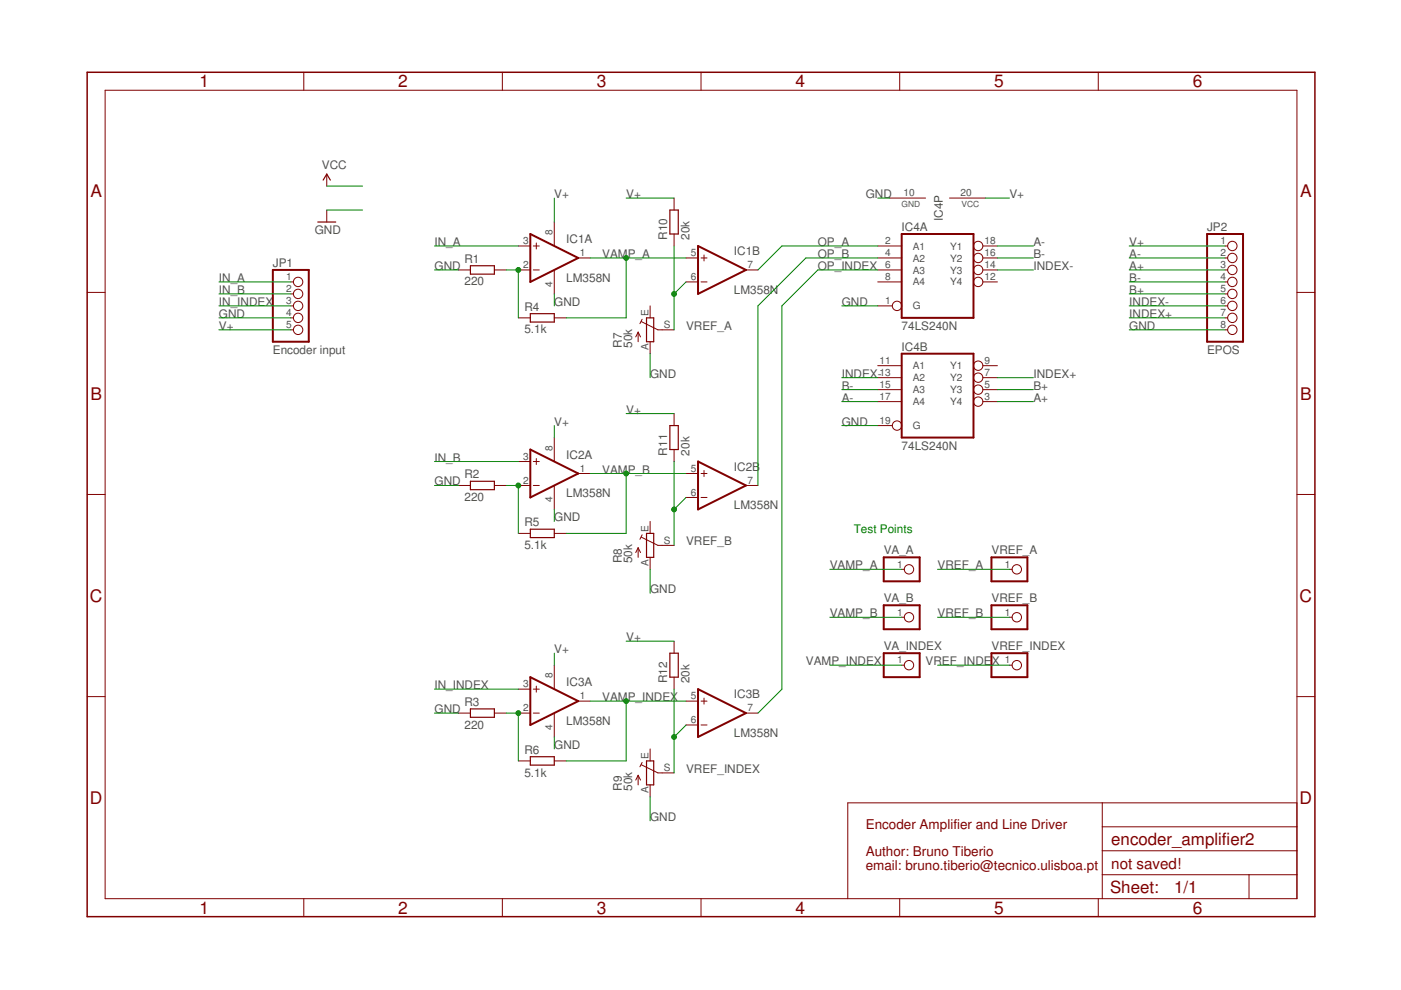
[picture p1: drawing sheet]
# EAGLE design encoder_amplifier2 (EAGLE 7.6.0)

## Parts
IC1  LM358N  [DIL08]
IC2  LM358N  [DIL08]
IC3  LM358N  [DIL08]
IC4  74LS240N  [DIL20]
JP1  Encoder input  PINHD-1X5  [1X05]
JP2  EPOS  PINHD-1X8  [1X08]
R1  220  R-EU_0204/7  [0204/7]
R2  220  R-EU_0204/7  [0204/7]
R3  220  R-EU_0204/7  [0204/7]
R4  5.1k  R-EU_0204/7  [0204/7]
R5  5.1k  R-EU_0204/7  [0204/7]
R6  5.1k  R-EU_0204/7  [0204/7]
R7  50k  TRIM_EU-LI15  [LI15]
R8  50k  TRIM_EU-LI15  [LI15]
R9  50k  TRIM_EU-LI15  [LI15]
R10  20k  R-EU_0204/7  [0204/7]
R11  20k  R-EU_0204/7  [0204/7]
R12  20k  R-EU_0204/7  [0204/7]
VA_A  PINHD-1X1  [1X01]
VA_B  PINHD-1X1  [1X01]
VA_INDEX  PINHD-1X1  [1X01]
VREF_A  PINHD-1X1  [1X01]
VREF_B  PINHD-1X1  [1X01]
VREF_INDEX  PINHD-1X1  [1X01]

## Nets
A+: IC4.3(B:Y4) JP2.3
A-: IC4.17(B:A4) IC4.18(A:Y1) JP2.2
B+: IC4.5(B:Y3) JP2.5
B-: IC4.15(B:A3) IC4.16(A:Y2) JP2.4
GND: IC1.4(P:V-) IC2.4(P:V-) IC3.4(P:V-) IC4.1(A:G) IC4.10(P:GND) IC4.19(B:G) JP1.4 JP2.8 R1.1 R2.1 R3.1 R7.A R8.A R9.A
IN_A: IC1.3(A:+IN) JP1.1
IN_B: IC2.3(A:+IN) JP1.2
IN_INDEX: IC3.3(A:+IN) JP1.3
INDEX+: IC4.7(B:Y2) JP2.7
INDEX-: IC4.13(B:A2) IC4.14(A:Y3) JP2.6
N$1: IC1.2(A:-IN) R1.2 R4.1
N$2: IC2.2(A:-IN) R2.2 R5.1
N$3: IC3.2(A:-IN) R3.2 R6.1
OP_A: IC1.7(B:OUT) IC4.2(A:A1)
OP_B: IC2.7(B:OUT) IC4.4(A:A2)
OP_INDEX: IC3.7(B:OUT) IC4.6(A:A3)
V+: IC1.8(P:V+) IC2.8(P:V+) IC3.8(P:V+) IC4.20(P:VCC) JP1.5 JP2.1 R10.2 R11.2 R12.2 ; supply symbol labelled VCC
VAMP_A: IC1.1(A:OUT) IC1.5(B:+IN) R4.2 VA_A.1
VAMP_B: IC2.1(A:OUT) IC2.5(B:+IN) R5.2 VA_B.1
VAMP_INDEX: IC3.1(A:OUT) IC3.5(B:+IN) R6.2 VA_INDEX.1
VREF_A: IC1.6(B:-IN) R7.S R10.1 VREF_A.1
VREF_B: IC2.6(B:-IN) R8.S R11.1 VREF_B.1
VREF_INDEX: IC3.6(B:-IN) R9.S R12.1 VREF_INDEX.1
Unconnected: IC4.8(A:A4) IC4.9(B:Y1) IC4.11(B:A1) IC4.12(A:Y4) R7.E R8.E R9.E

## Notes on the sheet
- Test Points
- Encoder Amplifier and Line Driver
  
  Author: Bruno Tiberio
  email: bruno.tiberio@tecnico.ulisboa.pt

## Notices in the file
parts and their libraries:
SparkFun-Aesthetics: Licensing: Creative Commons ShareAlike 4.0 International - https://creativecommons.org/licenses/by-sa/4.0
